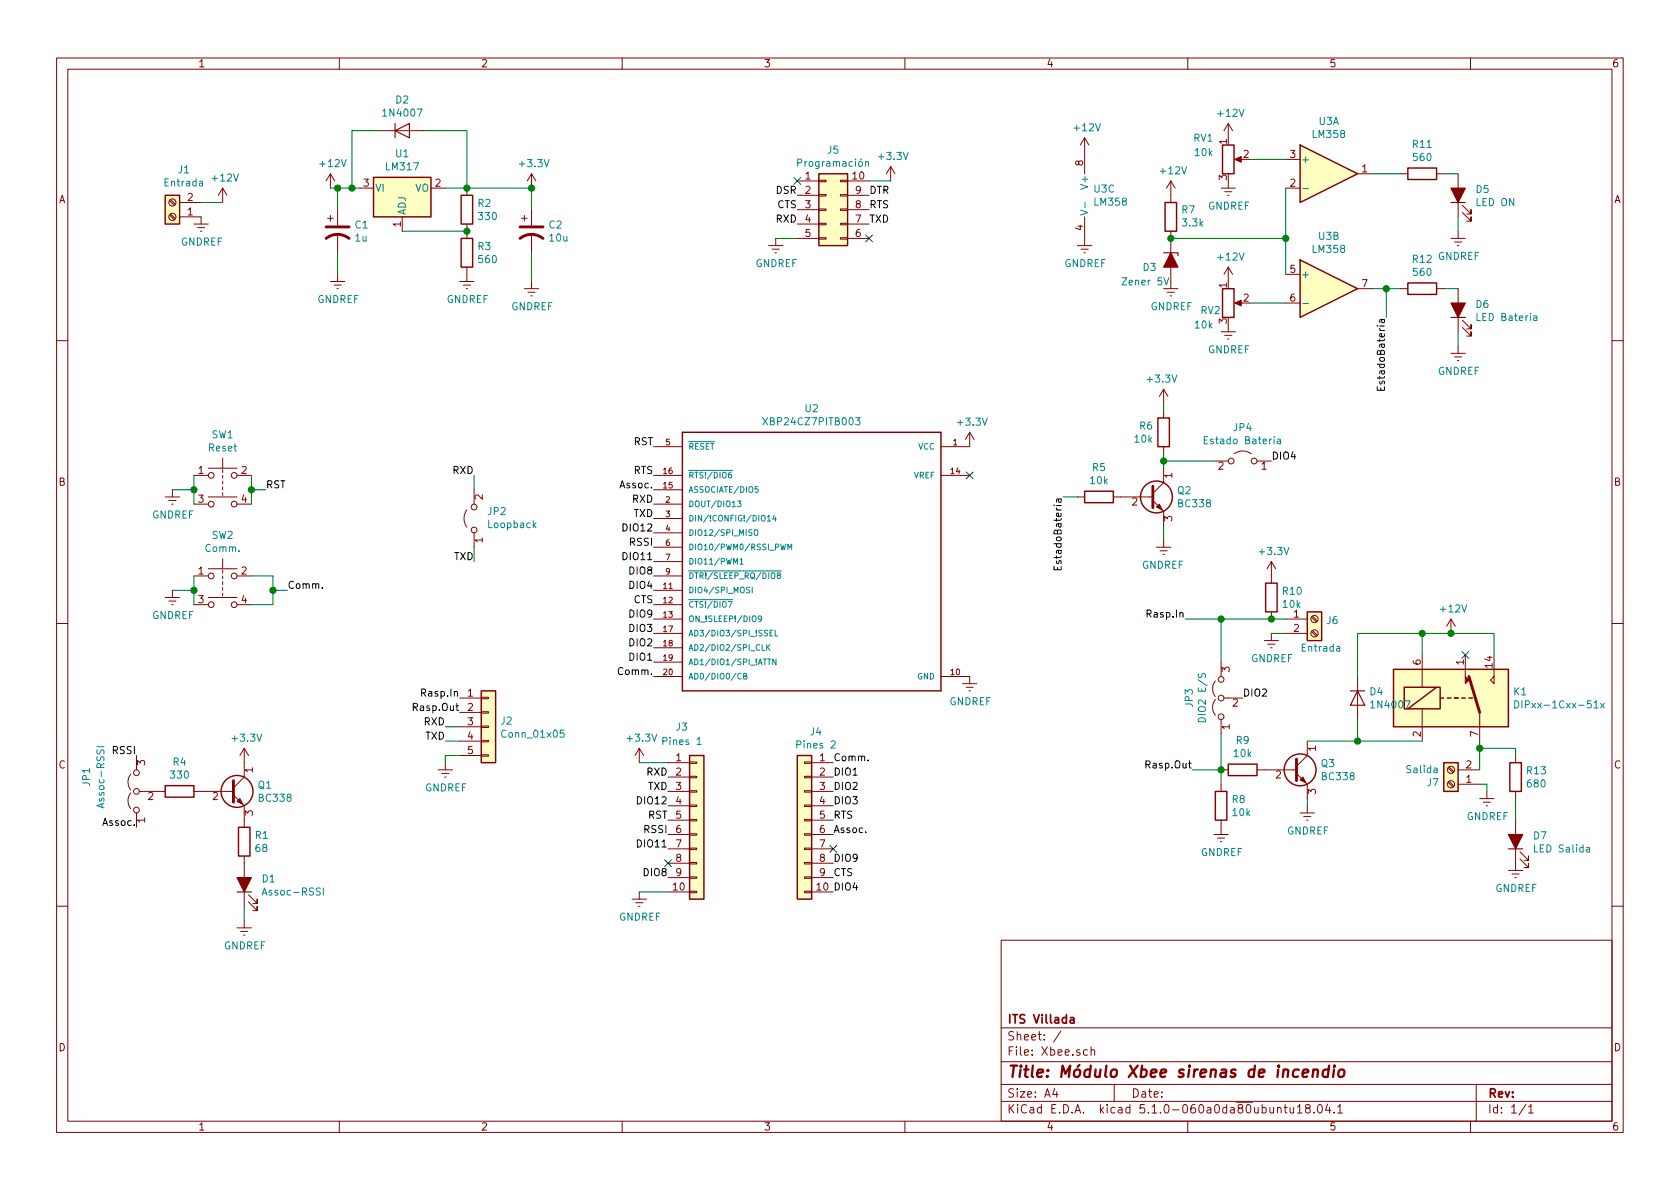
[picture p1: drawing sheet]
EESchema Schematic File Version 4
LIBS:Xbee-cache
EELAYER 26 0
EELAYER END
$Descr A4 11693 8268
encoding utf-8
Sheet 1 1
Title "Módulo Xbee sirenas de incendio"
Date ""
Rev ""
Comp "ITS Villada"
Comment1 ""
Comment2 ""
Comment3 ""
Comment4 ""
$EndDescr
$Comp
L Xbee-rescue:XBP24CZ7PITB003-XBP24CZ7PITB003 U2
U 1 1
P 5650 3900
F 0 "U2" H 5650 4967 50  0000 C CNN
F 1 "XBP24CZ7PITB003" H 5650 4876 50  0000 C CNN
F 2 "DIP2200W51P200L3294H279Q20P" H 5650 3900 50  0001 L BNN
F 3 "Digi International" H 5650 3900 50  0001 L BNN
F 4 "Module Digi International" H 5650 3900 50  0001 L BNN "Field4"
F 5 "None" H 5650 3900 50  0001 L BNN "Field5"
F 6 "XBP24CZ7PITB003" H 5650 3900 50  0001 L BNN "Field6"
F 7 "Programmable Xbee-Pro Zb S2c Th _Pcb Antenna_" H 5650 3900 50  0001 L BNN "Field7"
F 8 "Unavailable" H 5650 3900 50  0001 L BNN "Field8"
	1    5650 3900
	1    0    0    -1  
$EndComp
$Comp
L power:GNDREF #PWR03
U 1 1
P 1400 1500
F 0 "#PWR03" H 1400 1250 50  0001 C CNN
F 1 "GNDREF" H 1405 1327 50  0000 C CNN
F 2 "" H 1400 1500 50  0001 C CNN
F 3 "" H 1400 1500 50  0001 C CNN
	1    1400 1500
	1    0    0    -1  
$EndComp
$Comp
L Connector:Screw_Terminal_01x02 J1
U 1 1
P 1200 1500
F 0 "J1" H 1120 1175 50  0000 C CNN
F 1 "Entrada" H 1120 1266 50  0000 C CNN
F 2 "" H 1200 1500 50  0001 C CNN
F 3 "~" H 1200 1500 50  0001 C CNN
	1    1200 1500
	-1   0    0    1   
$EndComp
$Comp
L power:+12V #PWR05
U 1 1
P 1550 1400
F 0 "#PWR05" H 1550 1250 50  0001 C CNN
F 1 "+12V" H 1565 1573 50  0000 C CNN
F 2 "" H 1550 1400 50  0001 C CNN
F 3 "" H 1550 1400 50  0001 C CNN
	1    1550 1400
	1    0    0    -1  
$EndComp
Wire Wire Line
	1550 1400 1400 1400
$Comp
L Regulator_Linear:LM317_3PinPackage U1
U 1 1
P 2800 1300
F 0 "U1" H 2800 1542 50  0000 C CNN
F 1 "LM317" H 2800 1451 50  0000 C CNN
F 2 "" H 2800 1550 50  0001 C CIN
F 3 "http://www.ti.com/lit/ds/symlink/lm317.pdf" H 2800 1300 50  0001 C CNN
	1    2800 1300
	1    0    0    -1  
$EndComp
$Comp
L Device:R R2
U 1 1
P 3250 1450
F 0 "R2" H 3320 1496 50  0000 L CNN
F 1 "330" H 3320 1405 50  0000 L CNN
F 2 "" V 3180 1450 50  0001 C CNN
F 3 "~" H 3250 1450 50  0001 C CNN
	1    3250 1450
	1    0    0    -1  
$EndComp
$Comp
L Device:R R3
U 1 1
P 3250 1750
F 0 "R3" H 3320 1796 50  0000 L CNN
F 1 "560" H 3320 1705 50  0000 L CNN
F 2 "" V 3180 1750 50  0001 C CNN
F 3 "~" H 3250 1750 50  0001 C CNN
	1    3250 1750
	1    0    0    -1  
$EndComp
$Comp
L power:GNDREF #PWR08
U 1 1
P 3250 1900
F 0 "#PWR08" H 3250 1650 50  0001 C CNN
F 1 "GNDREF" H 3255 1727 50  0000 C CNN
F 2 "" H 3250 1900 50  0001 C CNN
F 3 "" H 3250 1900 50  0001 C CNN
	1    3250 1900
	1    0    0    -1  
$EndComp
Wire Wire Line
	3250 1600 2800 1600
Connection ~ 3250 1600
Wire Wire Line
	3100 1300 3250 1300
$Comp
L power:+12V #PWR06
U 1 1
P 2300 1300
F 0 "#PWR06" H 2300 1150 50  0001 C CNN
F 1 "+12V" H 2315 1473 50  0000 C CNN
F 2 "" H 2300 1300 50  0001 C CNN
F 3 "" H 2300 1300 50  0001 C CNN
	1    2300 1300
	1    0    0    -1  
$EndComp
Wire Wire Line
	2300 1300 2350 1300
$Comp
L Device:CP1 C1
U 1 1
P 2350 1600
F 0 "C1" H 2465 1646 50  0000 L CNN
F 1 "1u" H 2465 1555 50  0000 L CNN
F 2 "" H 2350 1600 50  0001 C CNN
F 3 "~" H 2350 1600 50  0001 C CNN
	1    2350 1600
	1    0    0    -1  
$EndComp
$Comp
L Device:CP1 C2
U 1 1
P 3700 1600
F 0 "C2" H 3815 1646 50  0000 L CNN
F 1 "10u" H 3815 1555 50  0000 L CNN
F 2 "" H 3700 1600 50  0001 C CNN
F 3 "~" H 3700 1600 50  0001 C CNN
	1    3700 1600
	1    0    0    -1  
$EndComp
$Comp
L power:GNDREF #PWR07
U 1 1
P 2350 1900
F 0 "#PWR07" H 2350 1650 50  0001 C CNN
F 1 "GNDREF" H 2355 1727 50  0000 C CNN
F 2 "" H 2350 1900 50  0001 C CNN
F 3 "" H 2350 1900 50  0001 C CNN
	1    2350 1900
	1    0    0    -1  
$EndComp
$Comp
L power:GNDREF #PWR010
U 1 1
P 3700 1950
F 0 "#PWR010" H 3700 1700 50  0001 C CNN
F 1 "GNDREF" H 3705 1777 50  0000 C CNN
F 2 "" H 3700 1950 50  0001 C CNN
F 3 "" H 3700 1950 50  0001 C CNN
	1    3700 1950
	1    0    0    -1  
$EndComp
Wire Wire Line
	3700 1750 3700 1950
Wire Wire Line
	2350 1750 2350 1900
Wire Wire Line
	2350 1450 2350 1300
Connection ~ 2350 1300
Wire Wire Line
	2350 1300 2450 1300
Wire Wire Line
	3700 1450 3700 1300
Wire Wire Line
	3700 1300 3250 1300
Connection ~ 3250 1300
$Comp
L Diode:1N4007 D2
U 1 1
P 2800 900
F 0 "D2" H 2800 1116 50  0000 C CNN
F 1 "1N4007" H 2800 1025 50  0000 C CNN
F 2 "Diode_THT:D_DO-41_SOD81_P10.16mm_Horizontal" H 2800 725 50  0001 C CNN
F 3 "http://www.vishay.com/docs/88503/1n4001.pdf" H 2800 900 50  0001 C CNN
	1    2800 900 
	1    0    0    -1  
$EndComp
Wire Wire Line
	2650 900  2450 900 
Wire Wire Line
	2450 900  2450 1300
Connection ~ 2450 1300
Wire Wire Line
	2450 1300 2500 1300
Wire Wire Line
	2950 900  3250 900 
Wire Wire Line
	3250 900  3250 1300
$Comp
L Switch:SW_Push_Dual SW1
U 1 1
P 1550 3300
F 0 "SW1" H 1550 3585 50  0000 C CNN
F 1 "Reset" H 1550 3494 50  0000 C CNN
F 2 "" H 1550 3500 50  0001 C CNN
F 3 "" H 1550 3500 50  0001 C CNN
	1    1550 3300
	1    0    0    -1  
$EndComp
$Comp
L Switch:SW_Push_Dual SW2
U 1 1
P 1550 4000
F 0 "SW2" H 1550 4285 50  0000 C CNN
F 1 "Comm." H 1550 4194 50  0000 C CNN
F 2 "" H 1550 4200 50  0001 C CNN
F 3 "" H 1550 4200 50  0001 C CNN
	1    1550 4000
	1    0    0    -1  
$EndComp
$Comp
L power:GNDREF #PWR012
U 1 1
P 6750 4700
F 0 "#PWR012" H 6750 4450 50  0001 C CNN
F 1 "GNDREF" H 6755 4527 50  0000 C CNN
F 2 "" H 6750 4700 50  0001 C CNN
F 3 "" H 6750 4700 50  0001 C CNN
	1    6750 4700
	1    0    0    -1  
$EndComp
$Comp
L power:+3.3V #PWR09
U 1 1
P 3700 1300
F 0 "#PWR09" H 3700 1150 50  0001 C CNN
F 1 "+3.3V" H 3715 1473 50  0000 C CNN
F 2 "" H 3700 1300 50  0001 C CNN
F 3 "" H 3700 1300 50  0001 C CNN
	1    3700 1300
	1    0    0    -1  
$EndComp
Connection ~ 3700 1300
$Comp
L power:+3.3V #PWR011
U 1 1
P 6750 3100
F 0 "#PWR011" H 6750 2950 50  0001 C CNN
F 1 "+3.3V" H 6765 3273 50  0000 C CNN
F 2 "" H 6750 3100 50  0001 C CNN
F 3 "" H 6750 3100 50  0001 C CNN
	1    6750 3100
	1    0    0    -1  
$EndComp
NoConn ~ 6750 3300
Text Label 4550 3100 2    50   ~ 0
RST
Text Label 1850 3400 0    50   ~ 0
RST
$Comp
L power:GNDREF #PWR01
U 1 1
P 1200 3400
F 0 "#PWR01" H 1200 3150 50  0001 C CNN
F 1 "GNDREF" H 1205 3227 50  0000 C CNN
F 2 "" H 1200 3400 50  0001 C CNN
F 3 "" H 1200 3400 50  0001 C CNN
	1    1200 3400
	1    0    0    -1  
$EndComp
Wire Wire Line
	1350 3300 1350 3400
Wire Wire Line
	1200 3400 1350 3400
Connection ~ 1350 3400
Wire Wire Line
	1350 3400 1350 3500
Wire Wire Line
	1750 3300 1750 3400
Wire Wire Line
	1750 3400 1850 3400
Connection ~ 1750 3400
Wire Wire Line
	1750 3400 1750 3500
Text Label 4550 4700 2    50   ~ 0
Comm.
Text Label 2000 4100 0    50   ~ 0
Comm.
Wire Wire Line
	1900 4100 1900 4000
Wire Wire Line
	1900 4000 1750 4000
Wire Wire Line
	1750 4200 1900 4200
Wire Wire Line
	1900 4200 1900 4100
Connection ~ 1900 4100
Wire Wire Line
	1900 4100 2000 4100
Wire Wire Line
	1350 4000 1350 4100
Wire Wire Line
	1350 4100 1200 4100
Connection ~ 1350 4100
Wire Wire Line
	1350 4100 1350 4200
$Comp
L power:GNDREF #PWR02
U 1 1
P 1200 4100
F 0 "#PWR02" H 1200 3850 50  0001 C CNN
F 1 "GNDREF" H 1205 3927 50  0000 C CNN
F 2 "" H 1200 4100 50  0001 C CNN
F 3 "" H 1200 4100 50  0001 C CNN
	1    1200 4100
	1    0    0    -1  
$EndComp
Text Label 4550 3400 2    50   ~ 0
Assoc.
Text Label 950  5750 2    50   ~ 0
Assoc.
$Comp
L Device:R R1
U 1 1
P 1700 5850
F 0 "R1" H 1770 5896 50  0000 L CNN
F 1 "68" H 1770 5805 50  0000 L CNN
F 2 "" V 1630 5850 50  0001 C CNN
F 3 "~" H 1700 5850 50  0001 C CNN
	1    1700 5850
	1    0    0    -1  
$EndComp
$Comp
L Device:LED_ALT D1
U 1 1
P 1700 6150
F 0 "D1" V 1738 6032 50  0000 R CNN
F 1 "Assoc-RSSI" V 1647 6032 50  0000 R CNN
F 2 "" H 1700 6150 50  0001 C CNN
F 3 "~" H 1700 6150 50  0001 C CNN
	1    1700 6150
	0    -1   -1   0   
$EndComp
$Comp
L power:GNDREF #PWR04
U 1 1
P 1700 6400
F 0 "#PWR04" H 1700 6150 50  0001 C CNN
F 1 "GNDREF" H 1705 6227 50  0000 C CNN
F 2 "" H 1700 6400 50  0001 C CNN
F 3 "" H 1700 6400 50  0001 C CNN
	1    1700 6400
	1    0    0    -1  
$EndComp
$Comp
L Connector_Generic:Conn_02x05_Counter_Clockwise J5
U 1 1
P 5750 1450
F 0 "J5" H 5800 1867 50  0000 C CNN
F 1 "Programación" H 5800 1776 50  0000 C CNN
F 2 "" H 5750 1450 50  0001 C CNN
F 3 "~" H 5750 1450 50  0001 C CNN
	1    5750 1450
	1    0    0    -1  
$EndComp
$Comp
L power:GNDREF #PWR017
U 1 1
P 5400 1650
F 0 "#PWR017" H 5400 1400 50  0001 C CNN
F 1 "GNDREF" H 5405 1477 50  0000 C CNN
F 2 "" H 5400 1650 50  0001 C CNN
F 3 "" H 5400 1650 50  0001 C CNN
	1    5400 1650
	1    0    0    -1  
$EndComp
Wire Wire Line
	5400 1650 5550 1650
NoConn ~ 6050 1650
NoConn ~ 5550 1250
$Comp
L power:+3.3V #PWR018
U 1 1
P 6200 1250
F 0 "#PWR018" H 6200 1100 50  0001 C CNN
F 1 "+3.3V" H 6215 1423 50  0000 C CNN
F 2 "" H 6200 1250 50  0001 C CNN
F 3 "" H 6200 1250 50  0001 C CNN
	1    6200 1250
	1    0    0    -1  
$EndComp
Wire Wire Line
	6050 1250 6200 1250
Text Label 6050 1350 0    50   ~ 0
DTR
Text Label 5550 1350 2    50   ~ 0
DSR
Text Label 6050 1450 0    50   ~ 0
RTS
Text Label 5550 1450 2    50   ~ 0
CTS
Text Label 6050 1550 0    50   ~ 0
TXD
Text Label 5550 1550 2    50   ~ 0
RXD
Text Label 4550 3600 2    50   ~ 0
TXD
Text Label 4550 3500 2    50   ~ 0
RXD
Text Label 4550 3300 2    50   ~ 0
RTS
Text Label 4550 4200 2    50   ~ 0
CTS
Text Label 4550 3800 2    50   ~ 0
RSSI
$Comp
L Jumper:Jumper_3_Open JP1
U 1 1
P 950 5500
F 0 "JP1" H 1050 5850 50  0000 C CNN
F 1 "Assoc-RSSI" H 1050 5750 50  0000 C CNN
F 2 "" H 950 5500 50  0001 C CNN
F 3 "~" H 950 5500 50  0001 C CNN
	1    950  5500
	0    -1   -1   0   
$EndComp
$Comp
L Transistor_BJT:BC338 Q1
U 1 1
P 1600 5500
F 0 "Q1" H 1791 5546 50  0000 L CNN
F 1 "BC338" H 1791 5455 50  0000 L CNN
F 2 "Package_TO_SOT_THT:TO-92_Inline" H 1800 5425 50  0001 L CIN
F 3 "http://diotec.com/tl_files/diotec/files/pdf/datasheets/bc337" H 1600 5500 50  0001 L CNN
	1    1600 5500
	1    0    0    -1  
$EndComp
Text Label 950  5250 2    50   ~ 0
RSSI
$Comp
L Device:R R4
U 1 1
P 1250 5500
F 0 "R4" V 1043 5500 50  0000 C CNN
F 1 "330" V 1134 5500 50  0000 C CNN
F 2 "" V 1180 5500 50  0001 C CNN
F 3 "~" H 1250 5500 50  0001 C CNN
	1    1250 5500
	0    1    1    0   
$EndComp
$Comp
L power:+3.3V #PWR013
U 1 1
P 1700 5300
F 0 "#PWR013" H 1700 5150 50  0001 C CNN
F 1 "+3.3V" H 1715 5473 50  0000 C CNN
F 2 "" H 1700 5300 50  0001 C CNN
F 3 "" H 1700 5300 50  0001 C CNN
	1    1700 5300
	1    0    0    -1  
$EndComp
Wire Wire Line
	1700 6300 1700 6400
$Comp
L Connector:Screw_Terminal_01x02 J6
U 1 1
P 9150 4300
F 0 "J6" H 9229 4292 50  0000 L CNN
F 1 "Entrada" H 9050 4100 50  0000 L CNN
F 2 "" H 9150 4300 50  0001 C CNN
F 3 "~" H 9150 4300 50  0001 C CNN
	1    9150 4300
	1    0    0    -1  
$EndComp
$Comp
L Connector:Screw_Terminal_01x02 J7
U 1 1
P 10100 5450
F 0 "J7" H 10180 5442 50  0000 L CNN
F 1 "Salida" H 10180 5351 50  0000 L CNN
F 2 "" H 10100 5450 50  0001 C CNN
F 3 "~" H 10100 5450 50  0001 C CNN
	1    10100 5450
	-1   0    0    1   
$EndComp
$Comp
L Amplifier_Operational:LM358 U3
U 1 1
P 9250 1200
F 0 "U3" H 9250 1567 50  0000 C CNN
F 1 "LM358" H 9250 1476 50  0000 C CNN
F 2 "" H 9250 1200 50  0001 C CNN
F 3 "http://www.ti.com/lit/ds/symlink/lm2904-n.pdf" H 9250 1200 50  0001 C CNN
	1    9250 1200
	1    0    0    -1  
$EndComp
$Comp
L Amplifier_Operational:LM358 U3
U 2 1
P 9250 2000
F 0 "U3" H 9250 2367 50  0000 C CNN
F 1 "LM358" H 9250 2276 50  0000 C CNN
F 2 "" H 9250 2000 50  0001 C CNN
F 3 "http://www.ti.com/lit/ds/symlink/lm2904-n.pdf" H 9250 2000 50  0001 C CNN
	2    9250 2000
	1    0    0    -1  
$EndComp
$Comp
L Amplifier_Operational:LM358 U3
U 3 1
P 7650 1350
F 0 "U3" H 7608 1396 50  0000 L CNN
F 1 "LM358" H 7608 1305 50  0000 L CNN
F 2 "" H 7650 1350 50  0001 C CNN
F 3 "http://www.ti.com/lit/ds/symlink/lm2904-n.pdf" H 7650 1350 50  0001 C CNN
	3    7650 1350
	1    0    0    -1  
$EndComp
$Comp
L power:+12V #PWR019
U 1 1
P 7550 1050
F 0 "#PWR019" H 7550 900 50  0001 C CNN
F 1 "+12V" H 7565 1223 50  0000 C CNN
F 2 "" H 7550 1050 50  0001 C CNN
F 3 "" H 7550 1050 50  0001 C CNN
	1    7550 1050
	1    0    0    -1  
$EndComp
$Comp
L power:GNDREF #PWR020
U 1 1
P 7550 1650
F 0 "#PWR020" H 7550 1400 50  0001 C CNN
F 1 "GNDREF" H 7555 1477 50  0000 C CNN
F 2 "" H 7550 1650 50  0001 C CNN
F 3 "" H 7550 1650 50  0001 C CNN
	1    7550 1650
	1    0    0    -1  
$EndComp
$Comp
L Device:D_Zener_ALT D3
U 1 1
P 8150 1800
F 0 "D3" V 8200 1600 50  0000 L CNN
F 1 "Zener 5V" V 8300 1450 50  0000 L CNN
F 2 "" H 8150 1800 50  0001 C CNN
F 3 "~" H 8150 1800 50  0001 C CNN
	1    8150 1800
	0    1    1    0   
$EndComp
$Comp
L Device:R_POT RV1
U 1 1
P 8550 1100
F 0 "RV1" H 8450 1250 50  0000 R CNN
F 1 "10k" H 8450 1150 50  0000 R CNN
F 2 "" H 8550 1100 50  0001 C CNN
F 3 "~" H 8550 1100 50  0001 C CNN
	1    8550 1100
	1    0    0    -1  
$EndComp
$Comp
L Device:R_POT RV2
U 1 1
P 8550 2100
F 0 "RV2" H 8500 2050 50  0000 R CNN
F 1 "10k" H 8450 1950 50  0000 R CNN
F 2 "" H 8550 2100 50  0001 C CNN
F 3 "~" H 8550 2100 50  0001 C CNN
	1    8550 2100
	1    0    0    -1  
$EndComp
Wire Wire Line
	8700 1100 8950 1100
Wire Wire Line
	8700 2100 8950 2100
$Comp
L Device:R R7
U 1 1
P 8150 1500
F 0 "R7" H 8080 1454 50  0000 R CNN
F 1 "3.3k" H 8080 1545 50  0000 R CNN
F 2 "" V 8080 1500 50  0001 C CNN
F 3 "~" H 8150 1500 50  0001 C CNN
	1    8150 1500
	-1   0    0    1   
$EndComp
$Comp
L power:+12V #PWR023
U 1 1
P 8150 1350
F 0 "#PWR023" H 8150 1200 50  0001 C CNN
F 1 "+12V" H 8165 1523 50  0000 C CNN
F 2 "" H 8150 1350 50  0001 C CNN
F 3 "" H 8150 1350 50  0001 C CNN
	1    8150 1350
	1    0    0    -1  
$EndComp
Wire Wire Line
	8950 1300 8950 1650
$Comp
L power:GNDREF #PWR024
U 1 1
P 8150 1950
F 0 "#PWR024" H 8150 1700 50  0001 C CNN
F 1 "GNDREF" H 8155 1777 50  0000 C CNN
F 2 "" H 8150 1950 50  0001 C CNN
F 3 "" H 8150 1950 50  0001 C CNN
	1    8150 1950
	1    0    0    -1  
$EndComp
Wire Wire Line
	8150 1650 8950 1650
Connection ~ 8150 1650
Connection ~ 8950 1650
Wire Wire Line
	8950 1650 8950 1900
$Comp
L power:+12V #PWR026
U 1 1
P 8550 950
F 0 "#PWR026" H 8550 800 50  0001 C CNN
F 1 "+12V" H 8565 1123 50  0000 C CNN
F 2 "" H 8550 950 50  0001 C CNN
F 3 "" H 8550 950 50  0001 C CNN
	1    8550 950 
	1    0    0    -1  
$EndComp
$Comp
L power:GNDREF #PWR027
U 1 1
P 8550 1250
F 0 "#PWR027" H 8550 1000 50  0001 C CNN
F 1 "GNDREF" H 8555 1077 50  0000 C CNN
F 2 "" H 8550 1250 50  0001 C CNN
F 3 "" H 8550 1250 50  0001 C CNN
	1    8550 1250
	1    0    0    -1  
$EndComp
$Comp
L power:+12V #PWR028
U 1 1
P 8550 1950
F 0 "#PWR028" H 8550 1800 50  0001 C CNN
F 1 "+12V" H 8565 2123 50  0000 C CNN
F 2 "" H 8550 1950 50  0001 C CNN
F 3 "" H 8550 1950 50  0001 C CNN
	1    8550 1950
	1    0    0    -1  
$EndComp
$Comp
L power:GNDREF #PWR029
U 1 1
P 8550 2250
F 0 "#PWR029" H 8550 2000 50  0001 C CNN
F 1 "GNDREF" H 8555 2077 50  0000 C CNN
F 2 "" H 8550 2250 50  0001 C CNN
F 3 "" H 8550 2250 50  0001 C CNN
	1    8550 2250
	1    0    0    -1  
$EndComp
$Comp
L Device:R R11
U 1 1
P 9900 1200
F 0 "R11" V 9693 1200 50  0000 C CNN
F 1 "560" V 9784 1200 50  0000 C CNN
F 2 "" V 9830 1200 50  0001 C CNN
F 3 "~" H 9900 1200 50  0001 C CNN
	1    9900 1200
	0    1    1    0   
$EndComp
$Comp
L Device:R R12
U 1 1
P 9900 2000
F 0 "R12" V 9693 2000 50  0000 C CNN
F 1 "560" V 9784 2000 50  0000 C CNN
F 2 "" V 9830 2000 50  0001 C CNN
F 3 "~" H 9900 2000 50  0001 C CNN
	1    9900 2000
	0    1    1    0   
$EndComp
$Comp
L Device:LED_ALT D5
U 1 1
P 10150 1350
F 0 "D5" V 10188 1232 50  0000 R CNN
F 1 "LED ON" V 10097 1232 50  0000 R CNN
F 2 "" H 10150 1350 50  0001 C CNN
F 3 "~" H 10150 1350 50  0001 C CNN
	1    10150 1350
	0    -1   -1   0   
$EndComp
$Comp
L Device:LED_ALT D6
U 1 1
P 10150 2150
F 0 "D6" V 10188 2033 50  0000 R CNN
F 1 "LED Batería" V 10097 2033 50  0000 R CNN
F 2 "" H 10150 2150 50  0001 C CNN
F 3 "~" H 10150 2150 50  0001 C CNN
	1    10150 2150
	0    -1   -1   0   
$EndComp
Wire Wire Line
	9550 1200 9750 1200
Wire Wire Line
	10050 1200 10150 1200
$Comp
L power:GNDREF #PWR034
U 1 1
P 10150 1600
F 0 "#PWR034" H 10150 1350 50  0001 C CNN
F 1 "GNDREF" H 10155 1427 50  0000 C CNN
F 2 "" H 10150 1600 50  0001 C CNN
F 3 "" H 10150 1600 50  0001 C CNN
	1    10150 1600
	1    0    0    -1  
$EndComp
Wire Wire Line
	10150 1500 10150 1600
Wire Wire Line
	10050 2000 10150 2000
Wire Wire Line
	9750 2000 9650 2000
$Comp
L power:GNDREF #PWR035
U 1 1
P 10150 2400
F 0 "#PWR035" H 10150 2150 50  0001 C CNN
F 1 "GNDREF" H 10155 2227 50  0000 C CNN
F 2 "" H 10150 2400 50  0001 C CNN
F 3 "" H 10150 2400 50  0001 C CNN
	1    10150 2400
	1    0    0    -1  
$EndComp
Wire Wire Line
	10150 2300 10150 2400
Text Label 4550 4100 2    50   ~ 0
DIO4
Text Label 8850 3200 0    50   ~ 0
DIO4
$Comp
L Jumper:Jumper_2_Open JP4
U 1 1
P 8650 3200
F 0 "JP4" H 8650 3435 50  0000 C CNN
F 1 "Estado Batería" H 8650 3344 50  0000 C CNN
F 2 "" H 8650 3200 50  0001 C CNN
F 3 "~" H 8650 3200 50  0001 C CNN
	1    8650 3200
	-1   0    0    -1  
$EndComp
$Comp
L Transistor_BJT:BC338 Q2
U 1 1
P 8000 3450
F 0 "Q2" H 8191 3496 50  0000 L CNN
F 1 "BC338" H 8191 3405 50  0000 L CNN
F 2 "Package_TO_SOT_THT:TO-92_Inline" H 8200 3375 50  0001 L CIN
F 3 "http://diotec.com/tl_files/diotec/files/pdf/datasheets/bc337" H 8000 3450 50  0001 L CNN
	1    8000 3450
	1    0    0    -1  
$EndComp
$Comp
L power:+3.3V #PWR021
U 1 1
P 8100 2800
F 0 "#PWR021" H 8100 2650 50  0001 C CNN
F 1 "+3.3V" H 8115 2973 50  0000 C CNN
F 2 "" H 8100 2800 50  0001 C CNN
F 3 "" H 8100 2800 50  0001 C CNN
	1    8100 2800
	-1   0    0    -1  
$EndComp
$Comp
L Device:R R6
U 1 1
P 8100 3000
F 0 "R6" H 8170 3046 50  0000 L CNN
F 1 "10k" H 8170 2955 50  0000 L CNN
F 2 "" V 8030 3000 50  0001 C CNN
F 3 "~" H 8100 3000 50  0001 C CNN
	1    8100 3000
	-1   0    0    -1  
$EndComp
Wire Wire Line
	8100 2800 8100 2850
Wire Wire Line
	8100 3150 8100 3200
Wire Wire Line
	8450 3200 8100 3200
Connection ~ 8100 3200
Wire Wire Line
	8100 3200 8100 3250
$Comp
L power:GNDREF #PWR022
U 1 1
P 8100 3750
F 0 "#PWR022" H 8100 3500 50  0001 C CNN
F 1 "GNDREF" H 8105 3577 50  0000 C CNN
F 2 "" H 8100 3750 50  0001 C CNN
F 3 "" H 8100 3750 50  0001 C CNN
	1    8100 3750
	-1   0    0    -1  
$EndComp
Wire Wire Line
	8100 3750 8100 3650
$Comp
L Device:R R5
U 1 1
P 7650 3450
F 0 "R5" V 7443 3450 50  0000 C CNN
F 1 "10k" V 7534 3450 50  0000 C CNN
F 2 "" V 7580 3450 50  0001 C CNN
F 3 "~" H 7650 3450 50  0001 C CNN
	1    7650 3450
	0    -1   1    0   
$EndComp
Text Label 9650 2200 3    50   ~ 0
EstadoBatería
Wire Wire Line
	9650 2200 9650 2000
Connection ~ 9650 2000
Wire Wire Line
	9650 2000 9550 2000
Text Label 7400 3450 3    50   ~ 0
EstadoBatería
Wire Wire Line
	7400 3450 7500 3450
$Comp
L Connector_Generic:Conn_01x10 J3
U 1 1
P 4850 5700
F 0 "J3" H 4700 6350 50  0000 L CNN
F 1 "Pines 1" H 4600 6250 50  0000 L CNN
F 2 "" H 4850 5700 50  0001 C CNN
F 3 "~" H 4850 5700 50  0001 C CNN
	1    4850 5700
	1    0    0    -1  
$EndComp
$Comp
L Connector_Generic:Conn_01x10 J4
U 1 1
P 5600 5700
F 0 "J4" H 5520 6317 50  0000 C CNN
F 1 "Pines 2" H 5520 6226 50  0000 C CNN
F 2 "" H 5600 5700 50  0001 C CNN
F 3 "~" H 5600 5700 50  0001 C CNN
	1    5600 5700
	-1   0    0    -1  
$EndComp
$Comp
L power:+3.3V #PWR015
U 1 1
P 4450 5300
F 0 "#PWR015" H 4450 5150 50  0001 C CNN
F 1 "+3.3V" H 4465 5473 50  0000 C CNN
F 2 "" H 4450 5300 50  0001 C CNN
F 3 "" H 4450 5300 50  0001 C CNN
	1    4450 5300
	1    0    0    -1  
$EndComp
Wire Wire Line
	4450 5300 4650 5300
Text Label 4650 5400 2    50   ~ 0
RXD
Text Label 4650 5500 2    50   ~ 0
TXD
Text Label 4650 5800 2    50   ~ 0
RSSI
Text Label 4650 5700 2    50   ~ 0
RST
NoConn ~ 4650 6000
$Comp
L power:GNDREF #PWR016
U 1 1
P 4450 6200
F 0 "#PWR016" H 4450 5950 50  0001 C CNN
F 1 "GNDREF" H 4455 6027 50  0000 C CNN
F 2 "" H 4450 6200 50  0001 C CNN
F 3 "" H 4450 6200 50  0001 C CNN
	1    4450 6200
	1    0    0    -1  
$EndComp
Wire Wire Line
	4450 6200 4650 6200
Text Label 5800 6200 0    50   ~ 0
DIO4
Text Label 5800 6100 0    50   ~ 0
CTS
Text Label 5800 5800 0    50   ~ 0
Assoc.
Text Label 5800 5700 0    50   ~ 0
RTS
Text Label 5800 5300 0    50   ~ 0
Comm.
$Comp
L Device:R R10
U 1 1
P 8850 4150
F 0 "R10" H 8920 4196 50  0000 L CNN
F 1 "10k" H 8920 4105 50  0000 L CNN
F 2 "" V 8780 4150 50  0001 C CNN
F 3 "~" H 8850 4150 50  0001 C CNN
	1    8850 4150
	1    0    0    -1  
$EndComp
$Comp
L power:+3.3V #PWR030
U 1 1
P 8850 4000
F 0 "#PWR030" H 8850 3850 50  0001 C CNN
F 1 "+3.3V" H 8865 4173 50  0000 C CNN
F 2 "" H 8850 4000 50  0001 C CNN
F 3 "" H 8850 4000 50  0001 C CNN
	1    8850 4000
	1    0    0    -1  
$EndComp
$Comp
L power:GNDREF #PWR031
U 1 1
P 8850 4400
F 0 "#PWR031" H 8850 4150 50  0001 C CNN
F 1 "GNDREF" H 8855 4227 50  0000 C CNN
F 2 "" H 8850 4400 50  0001 C CNN
F 3 "" H 8850 4400 50  0001 C CNN
	1    8850 4400
	1    0    0    -1  
$EndComp
Wire Wire Line
	8850 4400 8950 4400
Wire Wire Line
	8850 4300 8950 4300
Text Label 4550 4500 2    50   ~ 0
DIO2
Text Label 8650 4850 0    50   ~ 0
DIO2
$Comp
L Jumper:Jumper_3_Open JP3
U 1 1
P 8500 4850
F 0 "JP3" H 8500 5074 50  0000 C CNN
F 1 "DIO2 E/S" H 8500 4983 50  0000 C CNN
F 2 "" H 8500 4850 50  0001 C CNN
F 3 "~" H 8500 4850 50  0001 C CNN
	1    8500 4850
	0    -1   -1   0   
$EndComp
$Comp
L Transistor_BJT:BC338 Q3
U 1 1
P 9000 5350
F 0 "Q3" H 9191 5396 50  0000 L CNN
F 1 "BC338" H 9191 5305 50  0000 L CNN
F 2 "Package_TO_SOT_THT:TO-92_Inline" H 9200 5275 50  0001 L CIN
F 3 "http://diotec.com/tl_files/diotec/files/pdf/datasheets/bc337" H 9000 5350 50  0001 L CNN
	1    9000 5350
	1    0    0    -1  
$EndComp
$Comp
L Device:R R9
U 1 1
P 8650 5350
F 0 "R9" V 8443 5350 50  0000 C CNN
F 1 "10k" V 8534 5350 50  0000 C CNN
F 2 "" V 8580 5350 50  0001 C CNN
F 3 "~" H 8650 5350 50  0001 C CNN
	1    8650 5350
	0    1    1    0   
$EndComp
Wire Wire Line
	8500 4600 8500 4300
Wire Wire Line
	8500 4300 8850 4300
Connection ~ 8850 4300
Wire Wire Line
	8500 5100 8500 5350
$Comp
L power:GNDREF #PWR032
U 1 1
P 9100 5600
F 0 "#PWR032" H 9100 5350 50  0001 C CNN
F 1 "GNDREF" H 9105 5427 50  0000 C CNN
F 2 "" H 9100 5600 50  0001 C CNN
F 3 "" H 9100 5600 50  0001 C CNN
	1    9100 5600
	1    0    0    -1  
$EndComp
$Comp
L power:+12V #PWR033
U 1 1
P 10100 4400
F 0 "#PWR033" H 10100 4250 50  0001 C CNN
F 1 "+12V" H 10115 4573 50  0000 C CNN
F 2 "" H 10100 4400 50  0001 C CNN
F 3 "" H 10100 4400 50  0001 C CNN
	1    10100 4400
	1    0    0    -1  
$EndComp
$Comp
L Relay:DIPxx-1Cxx-51x K1
U 1 1
P 10100 4850
F 0 "K1" H 10530 4896 50  0000 L CNN
F 1 "DIPxx-1Cxx-51x" H 10530 4805 50  0000 L CNN
F 2 "Relay_THT:Relay_StandexMeder_DIP_LowProfile" H 10550 4800 50  0001 L CNN
F 3 "https://standexelectronics.com/wp-content/uploads/datasheet_reed_relay_DIP.pdf" H 10100 4850 50  0001 C CNN
	1    10100 4850
	1    0    0    -1  
$EndComp
Wire Wire Line
	9900 4550 9900 4400
Wire Wire Line
	9900 4400 10100 4400
Wire Wire Line
	10100 4400 10400 4400
Wire Wire Line
	10400 4400 10400 4550
Connection ~ 10100 4400
Wire Wire Line
	9100 5150 9450 5150
Wire Wire Line
	9100 5550 9100 5600
$Comp
L power:GNDREF #PWR036
U 1 1
P 10350 5500
F 0 "#PWR036" H 10350 5250 50  0001 C CNN
F 1 "GNDREF" H 10355 5327 50  0000 C CNN
F 2 "" H 10350 5500 50  0001 C CNN
F 3 "" H 10350 5500 50  0001 C CNN
	1    10350 5500
	1    0    0    -1  
$EndComp
Wire Wire Line
	10350 5500 10350 5450
Wire Wire Line
	10350 5450 10300 5450
Wire Wire Line
	10300 5150 10300 5200
NoConn ~ 10200 4550
$Comp
L Device:R R13
U 1 1
P 10550 5400
F 0 "R13" H 10620 5446 50  0000 L CNN
F 1 "680" H 10620 5355 50  0000 L CNN
F 2 "" V 10480 5400 50  0001 C CNN
F 3 "~" H 10550 5400 50  0001 C CNN
	1    10550 5400
	1    0    0    -1  
$EndComp
$Comp
L Device:LED_ALT D7
U 1 1
P 10550 5850
F 0 "D7" V 10588 5732 50  0000 R CNN
F 1 "LED Salida" V 10497 5732 50  0000 R CNN
F 2 "" H 10550 5850 50  0001 C CNN
F 3 "~" H 10550 5850 50  0001 C CNN
	1    10550 5850
	0    -1   -1   0   
$EndComp
Wire Wire Line
	10550 5700 10550 5550
Wire Wire Line
	10550 5250 10550 5200
Wire Wire Line
	10550 5200 10300 5200
Connection ~ 10300 5200
Wire Wire Line
	10300 5200 10300 5350
$Comp
L power:GNDREF #PWR037
U 1 1
P 10550 6000
F 0 "#PWR037" H 10550 5750 50  0001 C CNN
F 1 "GNDREF" H 10555 5827 50  0000 C CNN
F 2 "" H 10550 6000 50  0001 C CNN
F 3 "" H 10550 6000 50  0001 C CNN
	1    10550 6000
	1    0    0    -1  
$EndComp
Text Label 5800 5500 0    50   ~ 0
DIO2
$Comp
L Jumper:Jumper_2_Open JP2
U 1 1
P 3300 3600
F 0 "JP2" V 3346 3512 50  0000 R CNN
F 1 "Loopback" V 3255 3512 50  0000 R CNN
F 2 "" H 3300 3600 50  0001 C CNN
F 3 "~" H 3300 3600 50  0001 C CNN
	1    3300 3600
	0    -1   -1   0   
$EndComp
Text Label 3300 3300 2    50   ~ 0
RXD
Text Label 3300 3900 2    50   ~ 0
TXD
Wire Wire Line
	3300 3800 3300 3900
Wire Wire Line
	3300 3300 3300 3400
Text Label 3100 5050 2    50   ~ 0
RXD
Text Label 3100 5150 2    50   ~ 0
TXD
$Comp
L power:GNDREF #PWR014
U 1 1
P 3100 5300
F 0 "#PWR014" H 3100 5050 50  0001 C CNN
F 1 "GNDREF" H 3105 5127 50  0000 C CNN
F 2 "" H 3100 5300 50  0001 C CNN
F 3 "" H 3100 5300 50  0001 C CNN
	1    3100 5300
	1    0    0    -1  
$EndComp
Text Label 4550 3700 2    50   ~ 0
DIO12
Text Label 4650 5600 2    50   ~ 0
DIO12
Text Label 4550 3900 2    50   ~ 0
DIO11
Text Label 4650 5900 2    50   ~ 0
DIO11
Text Label 4550 4000 2    50   ~ 0
DIO8
Text Label 4650 6100 2    50   ~ 0
DIO8
Text Label 4550 4600 2    50   ~ 0
DIO1
Text Label 5800 5400 0    50   ~ 0
DIO1
Text Label 4550 4300 2    50   ~ 0
DIO9
Text Label 5800 6000 0    50   ~ 0
DIO9
Text Label 4550 4400 2    50   ~ 0
DIO3
Text Label 5800 5600 0    50   ~ 0
DIO3
NoConn ~ 5800 5900
$Comp
L Diode:1N4007 D4
U 1 1
P 9450 4850
F 0 "D4" V 9404 4929 50  0000 L CNN
F 1 "1N4007" V 9495 4929 50  0000 L CNN
F 2 "Diode_THT:D_DO-41_SOD81_P10.16mm_Horizontal" H 9450 4675 50  0001 C CNN
F 3 "http://www.vishay.com/docs/88503/1n4001.pdf" H 9450 4850 50  0001 C CNN
	1    9450 4850
	0    1    1    0   
$EndComp
Wire Wire Line
	9450 4700 9450 4400
Wire Wire Line
	9450 4400 9900 4400
Connection ~ 9900 4400
Wire Wire Line
	9450 5000 9450 5150
Connection ~ 9450 5150
Wire Wire Line
	9450 5150 9900 5150
$Comp
L Device:R R8
U 1 1
P 8500 5600
F 0 "R8" H 8570 5646 50  0000 L CNN
F 1 "10k" H 8570 5555 50  0000 L CNN
F 2 "" V 8430 5600 50  0001 C CNN
F 3 "~" H 8500 5600 50  0001 C CNN
	1    8500 5600
	1    0    0    -1  
$EndComp
$Comp
L power:GNDREF #PWR025
U 1 1
P 8500 5750
F 0 "#PWR025" H 8500 5500 50  0001 C CNN
F 1 "GNDREF" H 8505 5577 50  0000 C CNN
F 2 "" H 8500 5750 50  0001 C CNN
F 3 "" H 8500 5750 50  0001 C CNN
	1    8500 5750
	1    0    0    -1  
$EndComp
Wire Wire Line
	8500 5450 8500 5350
Connection ~ 8500 5350
Wire Wire Line
	8500 5350 8300 5350
Text Label 8300 5350 2    50   ~ 0
Rasp.Out
Text Label 8250 4300 2    50   ~ 0
Rasp.In
Wire Wire Line
	8250 4300 8500 4300
Connection ~ 8500 4300
$Comp
L Connector_Generic:Conn_01x05 J2
U 1 1
P 3400 5050
F 0 "J2" H 3480 5092 50  0000 L CNN
F 1 "Conn_01x05" H 3480 5001 50  0000 L CNN
F 2 "" H 3400 5050 50  0001 C CNN
F 3 "~" H 3400 5050 50  0001 C CNN
	1    3400 5050
	1    0    0    -1  
$EndComp
Wire Wire Line
	3100 5300 3100 5250
Wire Wire Line
	3100 5250 3200 5250
Wire Wire Line
	3100 5150 3200 5150
Wire Wire Line
	3100 5050 3200 5050
Text Label 3200 4850 2    50   ~ 0
Rasp.In
Text Label 3200 4950 2    50   ~ 0
Rasp.Out
$EndSCHEMATC
